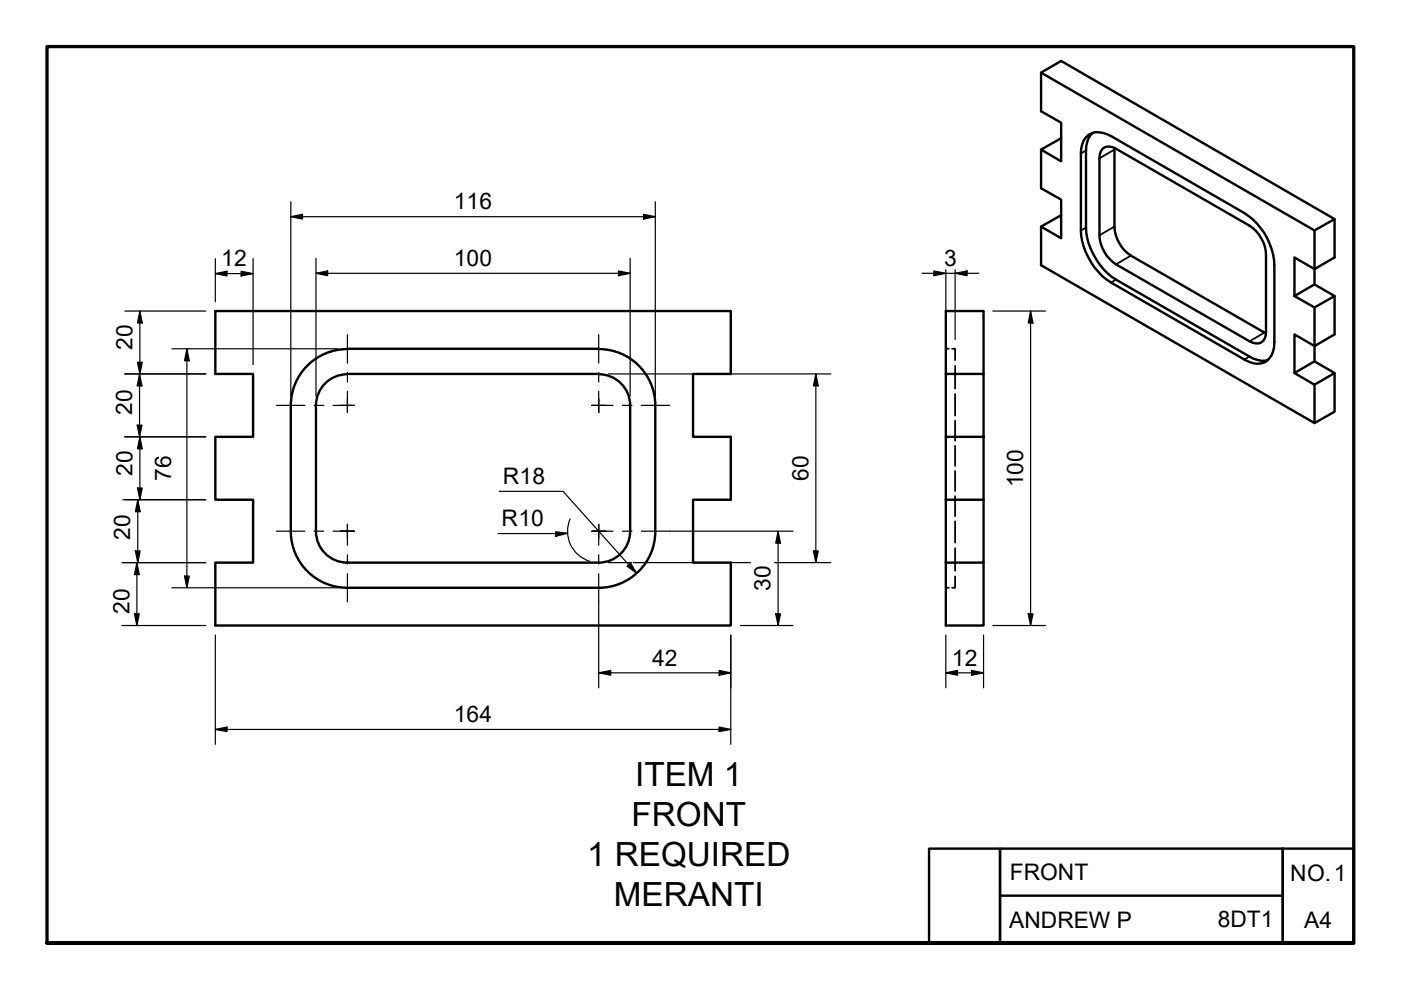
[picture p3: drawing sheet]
<svg xmlns="http://www.w3.org/2000/svg" width="297mm" height="210mm" viewBox="0 0 297 210" stroke-linecap="round" stroke-linejoin="round" font-family="sans-serif">
<!-- layer: Visible (ISO) -->
<g fill="none" stroke="#000" stroke-width=".51">
<path d="M220.7 15.4l58 33.5v11.4M220.7 31.7v8.2l4.3 2.4v8.2l-4.3-2.5 4.3-2.4M225 29.3l-4.3 2.4 4.3 2.5v-8.2l-4.3-2.4v-8.2l4.3-2.5 58 33.6M230.2 29.2a3.5 3.5 0 0 1 4.4-.8l29.2 16.8a13.8 13.8 0 0 1 6.4 11v16.4a4.4 4.4 0 0 1-2.2 4.3 4.5 4.5 0 0 1-4.2-.7l-28.2-16.3a14 14 0 0 1-6.4-11v-16.4a5.1 5.1 0 0 1 1-3.3zM231.6 28.2a4.7 4.7 0 0 0-1.3 3.7v16.4a14.4 14.4 0 0 0 6.3 11l28.3 16.3a5.1 5.1 0 0 0 4 .7M233.7 31.7a2.12 2.12 0 0 1 2.9-.2l28.3 16.4a7.9 7.9 0 0 1 3.5 6.1v16.3a2.13 2.13 0 0 1-1 2.3 2.13 2.13 0 0 1-2.5-.2l-28.3-16.4a7.9 7.9 0 0 1-3.5-6.1v-16.3l.1-.8zM236.3 31.3v16.7a7.9 7.9 0 0 0 3.5 6.2l28.6 16.5M220.7 48v8.2l58 33.5v-8.1M278.7 48.9l4.3-2.4v8.1l-4.3 2.5-4.3-2.5v8.2l4.3 2.4 4.3-2.4-4.3-2.5-4.3 2.5M45.7 65.9h109.2v13.4h-8v13.3h8v13.4h-8v13.3h8v13.3h-109.2v-13.3h8v-13.3h-8v-13.4h8v-13.3h-8zM73.6 79.3a6.6 6.6 0 0 0-6.6 6.7v26.6a6.6 6.6 0 0 0 6.6 6.7M73.6 74a12 12 0 0 0-11.9 12v26.7a12 12 0 0 0 11.9 11.9"/>
<path d="M73.7 73.9h53.2M73.7 79.3h53.2M127 79.3a6.6 6.6 0 0 1 6.6 6.7v26.6a6.6 6.6 0 0 1-6.6 6.7h-53.3M127 74a12 12 0 0 1 11.9 12v26.7a12 12 0 0 1-11.9 11.9h-53.3M200.5 79.3h8v13.3h-8zM200.5 79.3v-13.4h8v13.4M274.4 79.1l4.3-2.5 4.3 2.5-4.3 2.5M278.7 65.2v11.4M283 62.8v8.1l-4.3 2.5-4.3-2.5v8.2l4.3 2.5M283 79.1v8.2l-4.3 2.4M200.5 92.6v40h8v-13.3M208.5 92.6v13.4"/>
<path d="M200.5 106h8v13.3h-8"/>
</g>
<!-- layer: Hidden (ISO) -->
<path d="M200.5 73.9h.7M201.9 73.9h.6v2.5M202.5 77.6v4.8M202.5 83.5v4.6M202.5 89.2v4.2M202.5 94.5v4.3M202.5 99.9v4.2M202.5 105.2v4.2M202.5 110.5v4.5M202.5 116.2v4.8M200.5 124.6h.7M202.5 122.2v2.4h-.6" fill="none" stroke="#000" stroke-width=".38"/>
<!-- layer: Visible Narrow (ISO) -->
<path d="M230.3 31.9l-1.1 .6M236.3 31.7l-3.2 1.9M230.3 48.3l-1.1 .6M236.3 48l-3.2 1.9M236.6 59.3l-1 .6M239.8 54.2l-3.2 1.8M264.9 75.6l-1.1 .6M268.1 70.5l-3.2 1.9" fill="none" stroke="#000" stroke-width=".38"/>
<!-- layer: Border (ISO) -->
<path d="M10 199.9v-190h277v190h-277h277" fill="none" stroke="#000" stroke-width=".7"/>
<!-- layer: Title (ISO) -->
<path d="M197 179.9h15v20h-15zM212 179.9h60v20h-60zM272 179.9h15v20h-15zM212 189.9h60" fill="none" stroke="#000" stroke-width=".51"/>
<!-- layer: Dimension (ISO) -->
<g fill="none" stroke="#000" stroke-width=".25">
<path d="M45.7 54.8v9.2M45.7 58l2.4-.5v1zM45.7 58h8M51.1 57.5l2.6 .5-2.6 .5zM53.7 54.8v22.5M61.7 42.8v41.2M61.7 45.9l2.4-.5v1.1zM61.7 45.9h77.2M67 54.8v29.2M67 57.9l2.5-.5v1.1zM67 57.9h66.6M131.1 57.4l2.5 .5-2.5 .6z"/>
<path d="M133.6 54.8v29.2M136.5 45.4l2.4 .5-2.4 .6zM138.9 42.8v41.2M195.5 57.9h12M198 57.4l2.5 .5-2.5 .6zM200.5 57.2v14.8M202.5 57.9l2.5-.5v1.1zM202.5 57.2v14.8M26.4 79.3h17.2M26.5 65.9h17.1M29.1 76.8h1.1l-.5 2.5zM29.6 79.3v13.3"/>
<path d="M29.6 79.3l.5 2.5h-1zM29.7 65.9v13.4M29.7 65.9l.5 2.6h-1.1zM36.4 73.9h35.2M39.6 73.9v50.7M39.6 73.9l.5 2.6h-1zM129 79.3h47.1M173 79.3v40M173 79.3l.5 2.5h-1zM210.5 65.9h11.2M218.5 65.9v66.7M218.5 65.9l.5 2.6h-1z"/>
<path d="M26.4 92.6h17.2M29.1 90.1h1l-.5 2.5zM29.7 92.6v13.4M29.7 92.6l.5 2.6h-1.1zM25.8 119.3h17.8M26 106h17.6M28.7 116.8h1l-.5 2.5zM29 119.3l.5 2.5h-1zM29 119.3v13.3M29.1 103.5h1.1l-.5 2.5zM29.2 106l.5 2.5h-1zM29.2 106v13.3"/>
<path d="M105.9 104.2h13.5l15.6 17.4M117.8 112.7l2.5 .4-2.4 .6zM120.3 113.1l-2.5 .2 1.3-.2h-13.5M120.9 110a6.6 6.6 0 0 0 4.1 9M129 119.3h4.9M133.7 119.4l1.3 2.2-2-1.5zM134.3 119.3h24.8M142 112.6h26.1M164.2 119.3h11.9M165 112.6l.5 2.6h-1zM165 112.6v20M172.5 116.8h1l-.5 2.5z"/>
<path d="M25.8 132.6h17.8M28.5 130.1h1l-.5 2.5zM36.4 124.6h35.2M39.1 122.1h1l-.5 2.5zM45.7 134.7v23.1M126.9 127.6v18.2M154.9 134.7v23.1M157 132.6h11.1M164.5 130.1h1l-.5 2.5zM200.5 134.7v11.1M208.5 134.7v11.1M210.5 132.6h11.2"/>
<path d="M218 130.1h1l-.5 2.5zM45.7 154.7l2.4-.6v1zM45.7 154.7h109.2M126.9 142.7l2.6-.6v1.1zM126.9 142.7h28M152.5 154.1l2.4 .6-2.4 .4zM152.5 142.1l2.4 .6-2.4 .5zM200.5 142.7l2.5-.6v1.1zM200.5 142.7h8M206 142.1l2.5 .6-2.5 .5z"/>
</g>
<g fill="#000">
<path d="M45.7 58l2.4-.5v1z" fill-rule="evenodd"/>
<path d="M51.1 57.5l2.6 .5-2.6 .5z" fill-rule="evenodd"/>
<path d="M61.7 45.9l2.4-.5v1.1z" fill-rule="evenodd"/>
<path d="M67 57.9l2.5-.5v1.1z" fill-rule="evenodd"/>
<path d="M131.1 57.4l2.5 .5-2.5 .6z" fill-rule="evenodd"/>
<path d="M136.5 45.4l2.4 .5-2.4 .6z" fill-rule="evenodd"/>
<path d="M198 57.4l2.5 .5-2.5 .6z" fill-rule="evenodd"/>
<path d="M202.5 57.9l2.5-.5v1.1z" fill-rule="evenodd"/>
<path d="M29.1 76.8h1.1l-.5 2.5z" fill-rule="evenodd"/>
<path d="M29.7 65.9l.5 2.6h-1.1z" fill-rule="evenodd"/>
<path d="M39.6 73.9l.5 2.6h-1z" fill-rule="evenodd"/>
<path d="M218.5 65.9l.5 2.6h-1z" fill-rule="evenodd"/>
<path d="M29.1 90.1h1l-.5 2.5z" fill-rule="evenodd"/>
<path d="M29.6 79.3l.5 2.5h-1z" fill-rule="evenodd"/>
<path d="M29.7 92.6l.5 2.6h-1.1z" fill-rule="evenodd"/>
<path d="M173 79.3l.5 2.5h-1z" fill-rule="evenodd"/>
<path d="M28.7 116.8h1l-.5 2.5z" fill-rule="evenodd"/>
<path d="M29.1 103.5h1.1l-.5 2.5z" fill-rule="evenodd"/>
<path d="M29.2 106l.5 2.5h-1z" fill-rule="evenodd"/>
<path d="M117.8 112.7l2.5 .4-2.4 .6z" fill-rule="evenodd"/>
<path d="M165 112.6l.5 2.6h-1z" fill-rule="evenodd"/>
<path d="M172.5 116.8h1l-.5 2.5z" fill-rule="evenodd"/>
<path d="M28.5 130.1h1l-.5 2.5z" fill-rule="evenodd"/>
<path d="M29 119.3l.5 2.5h-1z" fill-rule="evenodd"/>
<path d="M39.1 122.1h1l-.5 2.5z" fill-rule="evenodd"/>
<path d="M133.7 119.4l1.3 2.2-2-1.5z" fill-rule="evenodd"/>
<path d="M164.5 130.1h1l-.5 2.5z" fill-rule="evenodd"/>
<path d="M218 130.1h1l-.5 2.5z" fill-rule="evenodd"/>
<path d="M45.7 154.7l2.4-.6v1z" fill-rule="evenodd"/>
<path d="M126.9 142.7l2.6-.6v1.1z" fill-rule="evenodd"/>
<path d="M152.5 154.1l2.4 .6-2.4 .4z" fill-rule="evenodd"/>
<path d="M152.5 142.1l2.4 .6-2.4 .5z" fill-rule="evenodd"/>
<path d="M200.5 142.7l2.5-.6v1.1z" fill-rule="evenodd"/>
<path d="M206 142.1l2.5 .6-2.5 .5z" fill-rule="evenodd"/>
</g>
<!-- layer: Center Mark (ISO) -->
<g fill="none" stroke="#000" stroke-width=".25">
<path d="M73.7 71v6M73.7 79v2M126.9 71v6M126.9 79v2M58.6 86h6M66.6 86h2M70.6 86h3.1h-1.6M73.7 83v3v-1.5M73.7 87.5v-1.5v1.5M75.1 86h-1.4h1.4M125.5 86h1.4h-1.4M126.9 83v3v-1.5"/>
<path d="M126.9 87.5v-1.5v1.5M128.5 86h-1.6h3.1M132 86h2M136 86h6M58.6 112.6h6M66.6 112.6h2M70.6 112.6h3.1h-1.6M73.7 111.2v1.4v-1.4M73.7 114.1v-1.5v3M73.7 117.6v2M75.1 112.6h-1.4h1.4M125.5 112.6h1.4h-1.4"/>
<path d="M126.9 111.2v1.4v-1.4M126.9 114.1v-1.5v3M126.9 117.6v2M128.5 112.6h-1.6h3.1M132 112.6h2M136 112.6h6M73.7 121.6v6M126.9 121.6v6"/>
</g>
<g font-size="7.1">
<text x="134.7" y="166.7">ITEM 1</text>
<text x="133.9" y="175.2">FRONT</text>
<text x="124.5" y="183.7">1 REQUIRED</text>
<text x="130.2" y="192.1">MERANTI</text>
</g>
<g font-size="4.8">
<text x="96.2" y="44.4">116</text>
<text x="46.9" y="56.5">12</text>
<text x="96.2" y="56.4">100</text>
<text x="200.2" y="56.4">3</text>
<text x="28.1" y="74.1" transform="rotate(-90 28.1 74.1)">20</text>
<text x="28" y="88" transform="rotate(-90 28 88)">20</text>
<text x="28.1" y="101" transform="rotate(-90 28.1 101)">20</text>
<text x="36.3" y="102" transform="rotate(-90 36.3 102)">76</text>
<text x="106.6" y="102.6">R18</text>
<text x="171.4" y="102" transform="rotate(-90 171.4 102)">60</text>
<text x="216.9" y="103.3" transform="rotate(-90 216.9 103.3)">100</text>
<text x="106.4" y="111.5">R10</text>
<text x="27.6" y="114.5" transform="rotate(-90 27.6 114.5)">20</text>
<text x="163.4" y="125.3" transform="rotate(-90 163.4 125.3)">30</text>
<text x="27.4" y="130.1" transform="rotate(-90 27.4 130.1)">20</text>
<text x="138.2" y="141.1">42</text>
<text x="201.8" y="141.1">12</text>
<text x="96.2" y="153.1">164</text>
<text x="214.1" y="186.7">FRONT</text>
<text x="273.6" y="186.9">NO.1</text>
<text x="214" y="196.7">ANDREW P</text>
<text x="258.2" y="196.6">8DT1</text>
<text x="276.5" y="196.8">A4</text>
</g>
</svg>
